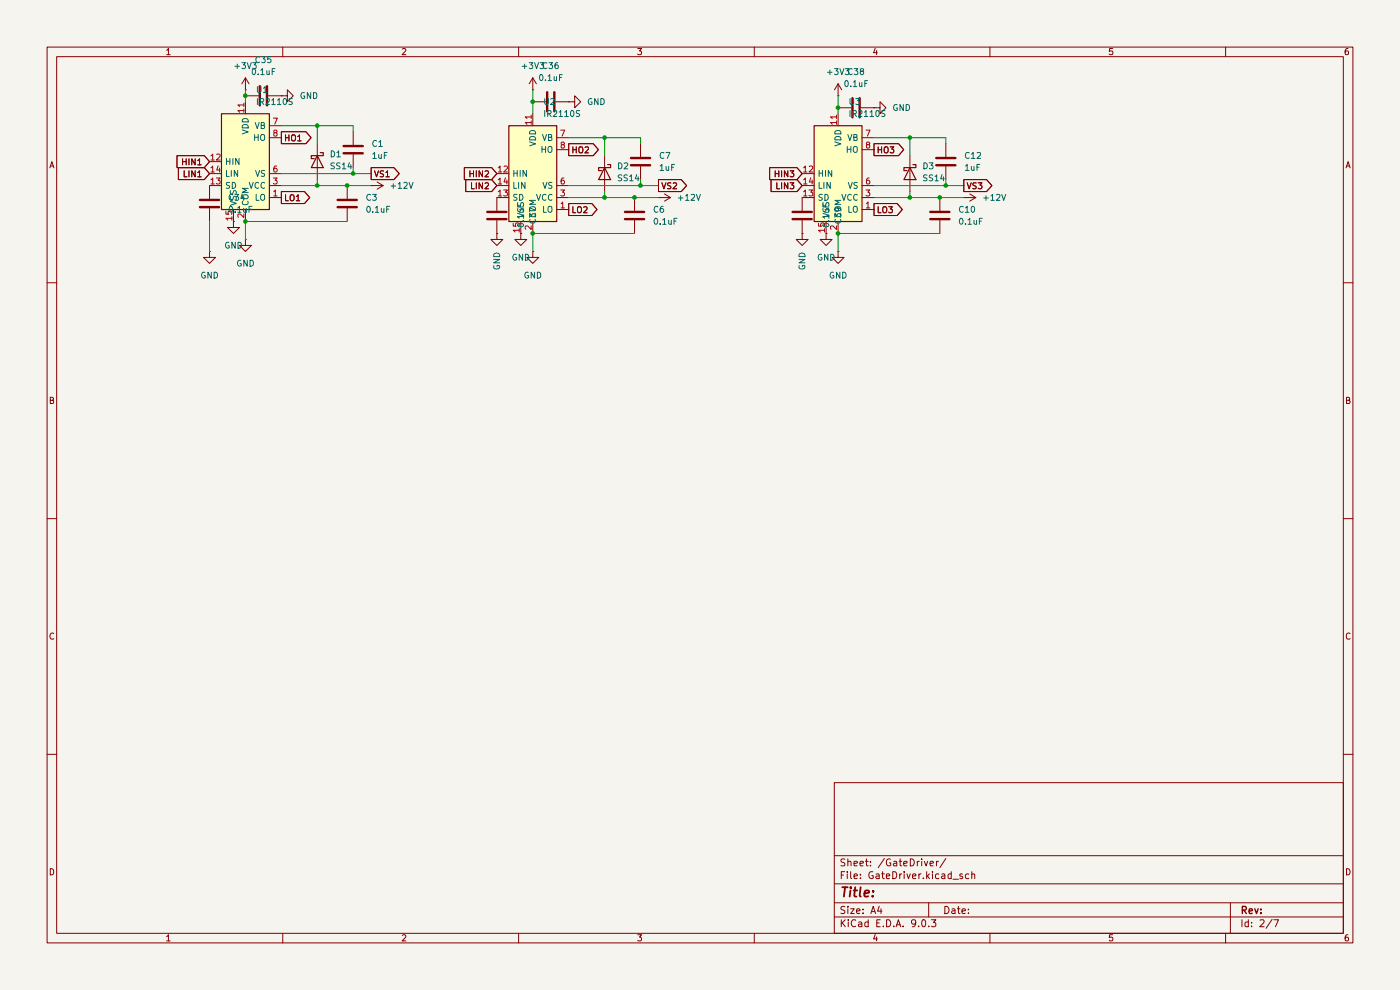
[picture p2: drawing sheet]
(kicad_sch
 (version 20250114)
 (generator "eeschema")
 (generator_version "9.0")
 (paper "A4")
 (lib_symbols
  (symbol "Device:C"
   (pin_numbers (hide yes))
   (pin_names
    (offset 0.254)) (exclude_from_sim no) (in_bom yes) (on_board yes)
   (property "Reference" "C" (at 0.635 2.54 0) (effects (font (size 1.27 1.27)) (justify left)))
   (property "Value" "C" (at 0.635 -2.54 0) (effects (font (size 1.27 1.27)) (justify left)))
   (property "Footprint" "" (at 0.9652 -3.81 0) (effects (font (size 1.27 1.27)) (hide yes)))
   (property "Datasheet" "~" (at 0 0 0) (effects (font (size 1.27 1.27)) (hide yes)))
   (property "Description" "Unpolarized capacitor" (at 0 0 0) (effects (font (size 1.27 1.27)) (hide yes)))
   (symbol "C_0_1"
    (polyline (pts (xy -2.032 0.762) (xy 2.032 0.762)) (stroke (width 0.508) (type default)) (fill (type none)))
    (polyline (pts (xy -2.032 -0.762) (xy 2.032 -0.762)) (stroke (width 0.508) (type default)) (fill (type none))))
   (symbol "C_1_1"
    (pin passive line (at 0 3.81 270) (length 2.794) (name "~" (effects (font (size 1.27 1.27)))) (number "1" (effects (font (size 1.27 1.27)))))
    (pin passive line (at 0 -3.81 90) (length 2.794) (name "~" (effects (font (size 1.27 1.27)))) (number "2" (effects (font (size 1.27 1.27))))))
   (embedded_fonts no))
  (symbol "Diode:SS14"
   (pin_numbers (hide yes))
   (pin_names
    (offset 1.016) (hide yes)) (exclude_from_sim no) (in_bom yes) (on_board yes)
   (property "Reference" "D" (at 0 2.54 0) (effects (font (size 1.27 1.27))))
   (property "Value" "SS14" (at 0 -2.54 0) (effects (font (size 1.27 1.27))))
   (property "Footprint" "Diode_SMD:D_SMA" (at 0 -4.445 0) (effects (font (size 1.27 1.27)) (hide yes)))
   (property "Datasheet" "https://www.vishay.com/docs/88746/ss12.pdf" (at 0 0 0) (effects (font (size 1.27 1.27)) (hide yes)))
   (property "Description" "40V 1A Schottky Diode, SMA" (at 0 0 0) (effects (font (size 1.27 1.27)) (hide yes)))
   (symbol "SS14_0_1"
    (polyline (pts (xy -1.905 0.635) (xy -1.905 1.27) (xy -1.27 1.27) (xy -1.27 -1.27) (xy -0.635 -1.27) (xy -0.635 -0.635)) (stroke (width 0.254) (type default)) (fill (type none)))
    (polyline (pts (xy 1.27 1.27) (xy 1.27 -1.27) (xy -1.27 0) (xy 1.27 1.27)) (stroke (width 0.254) (type default)) (fill (type none)))
    (polyline (pts (xy 1.27 0) (xy -1.27 0)) (stroke (width 0) (type default)) (fill (type none))))
   (symbol "SS14_1_1"
    (pin passive line (at -3.81 0 0) (length 2.54) (name "K" (effects (font (size 1.27 1.27)))) (number "1" (effects (font (size 1.27 1.27)))))
    (pin passive line (at 3.81 0 180) (length 2.54) (name "A" (effects (font (size 1.27 1.27)))) (number "2" (effects (font (size 1.27 1.27))))))
   (embedded_fonts no))
  (symbol "Driver_FET:IR2110S" (exclude_from_sim no) (in_bom yes) (on_board yes)
   (property "Reference" "U" (at 1.27 13.335 0) (effects (font (size 1.27 1.27)) (justify left)))
   (property "Value" "IR2110S" (at 1.27 11.43 0) (effects (font (size 1.27 1.27)) (justify left)))
   (property "Footprint" "Package_SO:SOIC-16W_7.5x10.3mm_P1.27mm" (at 0 0 0) (effects (font (size 1.27 1.27)
    (italic yes)) (hide yes)))
   (property "Datasheet" "https://www.infineon.com/dgdl/ir2110.pdf?fileId=5546d462533600a4015355c80333167e" (at 0 0 0) (effects (font (size 1.27 1.27)) (hide yes)))
   (property "Description" "High and Low Side Driver, 500V, 2.0/2.0A, SOIC-16W" (at 0 0 0) (effects (font (size 1.27 1.27)) (hide yes)))
   (symbol "IR2110S_0_1"
    (rectangle (start -5.08 -10.16) (end 5.08 10.16) (stroke (width 0.254) (type default)) (fill (type background))))
   (symbol "IR2110S_1_1"
    (pin input line (at -7.62 0 0) (length 2.54) (name "HIN" (effects (font (size 1.27 1.27)))) (number "12" (effects (font (size 1.27 1.27)))))
    (pin input line (at -7.62 -2.54 0) (length 2.54) (name "LIN" (effects (font (size 1.27 1.27)))) (number "14" (effects (font (size 1.27 1.27)))))
    (pin input line (at -7.62 -5.08 0) (length 2.54) (name "SD" (effects (font (size 1.27 1.27)))) (number "13" (effects (font (size 1.27 1.27)))))
    (pin no_connect line (at -5.08 7.62 0) (length 2.54) (hide yes) (name "NC" (effects (font (size 1.27 1.27)))) (number "4" (effects (font (size 1.27 1.27)))))
    (pin no_connect line (at -5.08 5.08 0) (length 2.54) (hide yes) (name "NC" (effects (font (size 1.27 1.27)))) (number "5" (effects (font (size 1.27 1.27)))))
    (pin no_connect line (at -5.08 2.54 0) (length 2.54) (hide yes) (name "NC" (effects (font (size 1.27 1.27)))) (number "9" (effects (font (size 1.27 1.27)))))
    (pin power_in line (at -2.54 -12.7 90) (length 2.54) (name "VSS" (effects (font (size 1.27 1.27)))) (number "15" (effects (font (size 1.27 1.27)))))
    (pin power_in line (at 0 12.7 270) (length 2.54) (name "VDD" (effects (font (size 1.27 1.27)))) (number "11" (effects (font (size 1.27 1.27)))))
    (pin power_in line (at 0 -12.7 90) (length 2.54) (name "COM" (effects (font (size 1.27 1.27)))) (number "2" (effects (font (size 1.27 1.27)))))
    (pin no_connect line (at 5.08 2.54 180) (length 2.54) (hide yes) (name "NC" (effects (font (size 1.27 1.27)))) (number "10" (effects (font (size 1.27 1.27)))))
    (pin no_connect line (at 5.08 0 180) (length 2.54) (hide yes) (name "NC" (effects (font (size 1.27 1.27)))) (number "16" (effects (font (size 1.27 1.27)))))
    (pin passive line (at 7.62 7.62 180) (length 2.54) (name "VB" (effects (font (size 1.27 1.27)))) (number "7" (effects (font (size 1.27 1.27)))))
    (pin output line (at 7.62 5.08 180) (length 2.54) (name "HO" (effects (font (size 1.27 1.27)))) (number "8" (effects (font (size 1.27 1.27)))))
    (pin passive line (at 7.62 -2.54 180) (length 2.54) (name "VS" (effects (font (size 1.27 1.27)))) (number "6" (effects (font (size 1.27 1.27)))))
    (pin power_in line (at 7.62 -5.08 180) (length 2.54) (name "VCC" (effects (font (size 1.27 1.27)))) (number "3" (effects (font (size 1.27 1.27)))))
    (pin output line (at 7.62 -7.62 180) (length 2.54) (name "LO" (effects (font (size 1.27 1.27)))) (number "1" (effects (font (size 1.27 1.27))))))
   (embedded_fonts no))
  (symbol "power:+12V"
   (power)
   (pin_numbers (hide yes))
   (pin_names
    (offset 0) (hide yes)) (exclude_from_sim no) (in_bom yes) (on_board yes)
   (property "Reference" "#PWR" (at 0 -3.81 0) (effects (font (size 1.27 1.27)) (hide yes)))
   (property "Value" "+12V" (at 0 3.556 0) (effects (font (size 1.27 1.27))))
   (property "Footprint" "" (at 0 0 0) (effects (font (size 1.27 1.27)) (hide yes)))
   (property "Datasheet" "" (at 0 0 0) (effects (font (size 1.27 1.27)) (hide yes)))
   (property "Description" "Power symbol creates a global label with name \"+12V\"" (at 0 0 0) (effects (font (size 1.27 1.27)) (hide yes)))
   (symbol "+12V_0_1"
    (polyline (pts (xy -0.762 1.27) (xy 0 2.54)) (stroke (width 0) (type default)) (fill (type none)))
    (polyline (pts (xy 0 2.54) (xy 0.762 1.27)) (stroke (width 0) (type default)) (fill (type none)))
    (polyline (pts (xy 0 0) (xy 0 2.54)) (stroke (width 0) (type default)) (fill (type none))))
   (symbol "+12V_1_1"
    (pin power_in line (at 0 0 90) (length 0) (name "~" (effects (font (size 1.27 1.27)))) (number "1" (effects (font (size 1.27 1.27))))))
   (embedded_fonts no))
  (symbol "power:+3V3"
   (power)
   (pin_numbers (hide yes))
   (pin_names
    (offset 0) (hide yes)) (exclude_from_sim no) (in_bom yes) (on_board yes)
   (property "Reference" "#PWR" (at 0 -3.81 0) (effects (font (size 1.27 1.27)) (hide yes)))
   (property "Value" "+3V3" (at 0 3.556 0) (effects (font (size 1.27 1.27))))
   (property "Footprint" "" (at 0 0 0) (effects (font (size 1.27 1.27)) (hide yes)))
   (property "Datasheet" "" (at 0 0 0) (effects (font (size 1.27 1.27)) (hide yes)))
   (property "Description" "Power symbol creates a global label with name \"+3V3\"" (at 0 0 0) (effects (font (size 1.27 1.27)) (hide yes)))
   (symbol "+3V3_0_1"
    (polyline (pts (xy -0.762 1.27) (xy 0 2.54)) (stroke (width 0) (type default)) (fill (type none)))
    (polyline (pts (xy 0 2.54) (xy 0.762 1.27)) (stroke (width 0) (type default)) (fill (type none)))
    (polyline (pts (xy 0 0) (xy 0 2.54)) (stroke (width 0) (type default)) (fill (type none))))
   (symbol "+3V3_1_1"
    (pin power_in line (at 0 0 90) (length 0) (name "~" (effects (font (size 1.27 1.27)))) (number "1" (effects (font (size 1.27 1.27))))))
   (embedded_fonts no))
  (symbol "power:GND"
   (power)
   (pin_numbers (hide yes))
   (pin_names
    (offset 0) (hide yes)) (exclude_from_sim no) (in_bom yes) (on_board yes)
   (property "Reference" "#PWR" (at 0 -6.35 0) (effects (font (size 1.27 1.27)) (hide yes)))
   (property "Value" "GND" (at 0 -3.81 0) (effects (font (size 1.27 1.27))))
   (property "Footprint" "" (at 0 0 0) (effects (font (size 1.27 1.27)) (hide yes)))
   (property "Datasheet" "" (at 0 0 0) (effects (font (size 1.27 1.27)) (hide yes)))
   (property "Description" "Power symbol creates a global label with name \"GND\" , ground" (at 0 0 0) (effects (font (size 1.27 1.27)) (hide yes)))
   (symbol "GND_0_1"
    (polyline (pts (xy 0 0) (xy 0 -1.27) (xy 1.27 -1.27) (xy 0 -2.54) (xy -1.27 -1.27) (xy 0 -1.27)) (stroke (width 0) (type default)) (fill (type none))))
   (symbol "GND_1_1"
    (pin power_in line (at 0 0 270) (length 0) (name "~" (effects (font (size 1.27 1.27)))) (number "1" (effects (font (size 1.27 1.27))))))
   (embedded_fonts no)))
 (junction
  (at 134.62 41.91)
  (diameter 0)
  (color 0 0 0 0))
 (junction
  (at 74.93 36.83)
  (diameter 0)
  (color 0 0 0 0))
 (junction
  (at 200.66 39.37)
  (diameter 0)
  (color 0 0 0 0))
 (junction
  (at 199.39 41.91)
  (diameter 0)
  (color 0 0 0 0))
 (junction
  (at 177.8 22.86)
  (diameter 0)
  (color 0 0 0 0))
 (junction
  (at 67.31 26.67)
  (diameter 0)
  (color 0 0 0 0))
 (junction
  (at 67.31 39.37)
  (diameter 0)
  (color 0 0 0 0))
 (junction
  (at 128.27 29.21)
  (diameter 0)
  (color 0 0 0 0))
 (junction
  (at 135.89 39.37)
  (diameter 0)
  (color 0 0 0 0))
 (junction
  (at 128.27 41.91)
  (diameter 0)
  (color 0 0 0 0))
 (junction
  (at 177.8 49.53)
  (diameter 0)
  (color 0 0 0 0))
 (junction
  (at 113.03 49.53)
  (diameter 0)
  (color 0 0 0 0))
 (junction
  (at 52.07 20.32)
  (diameter 0)
  (color 0 0 0 0))
 (junction
  (at 52.07 46.99)
  (diameter 0)
  (color 0 0 0 0))
 (junction
  (at 113.03 21.59)
  (diameter 0)
  (color 0 0 0 0))
 (junction
  (at 193.04 29.21)
  (diameter 0)
  (color 0 0 0 0))
 (junction
  (at 193.04 41.91)
  (diameter 0)
  (color 0 0 0 0))
 (junction
  (at 73.66 39.37)
  (diameter 0)
  (color 0 0 0 0))
 (wire
  (pts (xy 120.65 41.91) (xy 128.27 41.91))
  (stroke (width 0) (type default)))
 (wire
  (pts (xy 74.93 36.83) (xy 74.93 35.56))
  (stroke (width 0) (type default)))
 (wire
  (pts (xy 128.27 29.21) (xy 135.89 29.21))
  (stroke (width 0) (type default)))
 (wire
  (pts (xy 128.27 40.64) (xy 128.27 41.91))
  (stroke (width 0) (type default)))
 (wire
  (pts (xy 67.31 26.67) (xy 74.93 26.67))
  (stroke (width 0) (type default)))
 (wire
  (pts (xy 67.31 38.1) (xy 67.31 39.37))
  (stroke (width 0) (type default)))
 (wire
  (pts (xy 193.04 29.21) (xy 193.04 33.02))
  (stroke (width 0) (type default)))
 (wire
  (pts (xy 113.03 49.53) (xy 134.62 49.53))
  (stroke (width 0) (type default)))
 (wire
  (pts (xy 67.31 26.67) (xy 67.31 30.48))
  (stroke (width 0) (type default)))
 (wire
  (pts (xy 135.89 29.21) (xy 135.89 30.48))
  (stroke (width 0) (type default)))
 (wire
  (pts (xy 177.8 20.32) (xy 177.8 22.86))
  (stroke (width 0) (type default)))
 (wire
  (pts (xy 52.07 46.99) (xy 52.07 50.8))
  (stroke (width 0) (type default)))
 (wire
  (pts (xy 120.65 39.37) (xy 135.89 39.37))
  (stroke (width 0) (type default)))
 (wire
  (pts (xy 193.04 40.64) (xy 193.04 41.91))
  (stroke (width 0) (type default)))
 (wire
  (pts (xy 193.04 29.21) (xy 200.66 29.21))
  (stroke (width 0) (type default)))
 (wire
  (pts (xy 113.03 49.53) (xy 113.03 53.34))
  (stroke (width 0) (type default)))
 (wire
  (pts (xy 67.31 39.37) (xy 73.66 39.37))
  (stroke (width 0) (type default)))
 (wire
  (pts (xy 128.27 41.91) (xy 134.62 41.91))
  (stroke (width 0) (type default)))
 (wire
  (pts (xy 74.93 26.67) (xy 74.93 27.94))
  (stroke (width 0) (type default)))
 (wire
  (pts (xy 113.03 19.05) (xy 113.03 21.59))
  (stroke (width 0) (type default)))
 (wire
  (pts (xy 52.07 19.05) (xy 52.07 20.32))
  (stroke (width 0) (type default)))
 (wire
  (pts (xy 185.42 39.37) (xy 200.66 39.37))
  (stroke (width 0) (type default)))
 (wire
  (pts (xy 135.89 39.37) (xy 135.89 38.1))
  (stroke (width 0) (type default)))
 (wire
  (pts (xy 200.66 29.21) (xy 200.66 30.48))
  (stroke (width 0) (type default)))
 (wire
  (pts (xy 52.07 46.99) (xy 73.66 46.99))
  (stroke (width 0) (type default)))
 (wire
  (pts (xy 73.66 39.37) (xy 78.74 39.37))
  (stroke (width 0) (type default)))
 (wire
  (pts (xy 177.8 49.53) (xy 199.39 49.53))
  (stroke (width 0) (type default)))
 (wire
  (pts (xy 120.65 29.21) (xy 128.27 29.21))
  (stroke (width 0) (type default)))
 (wire
  (pts (xy 128.27 29.21) (xy 128.27 33.02))
  (stroke (width 0) (type default)))
 (wire
  (pts (xy 193.04 41.91) (xy 199.39 41.91))
  (stroke (width 0) (type default)))
 (wire
  (pts (xy 134.62 41.91) (xy 139.7 41.91))
  (stroke (width 0) (type default)))
 (wire
  (pts (xy 177.8 49.53) (xy 177.8 53.34))
  (stroke (width 0) (type default)))
 (wire
  (pts (xy 113.03 21.59) (xy 113.03 24.13))
  (stroke (width 0) (type default)))
 (wire
  (pts (xy 74.93 36.83) (xy 78.74 36.83))
  (stroke (width 0) (type default)))
 (wire
  (pts (xy 52.07 20.32) (xy 52.07 21.59))
  (stroke (width 0) (type default)))
 (wire
  (pts (xy 59.69 36.83) (xy 74.93 36.83))
  (stroke (width 0) (type default)))
 (wire
  (pts (xy 200.66 39.37) (xy 200.66 38.1))
  (stroke (width 0) (type default)))
 (wire
  (pts (xy 59.69 39.37) (xy 67.31 39.37))
  (stroke (width 0) (type default)))
 (wire
  (pts (xy 44.45 53.34) (xy 44.45 46.99))
  (stroke (width 0) (type default)))
 (wire
  (pts (xy 59.69 26.67) (xy 67.31 26.67))
  (stroke (width 0) (type default)))
 (wire
  (pts (xy 185.42 41.91) (xy 193.04 41.91))
  (stroke (width 0) (type default)))
 (wire
  (pts (xy 177.8 22.86) (xy 177.8 24.13))
  (stroke (width 0) (type default)))
 (wire
  (pts (xy 135.89 39.37) (xy 139.7 39.37))
  (stroke (width 0) (type default)))
 (wire
  (pts (xy 199.39 41.91) (xy 204.47 41.91))
  (stroke (width 0) (type default)))
 (wire
  (pts (xy 185.42 29.21) (xy 193.04 29.21))
  (stroke (width 0) (type default)))
 (wire
  (pts (xy 200.66 39.37) (xy 204.47 39.37))
  (stroke (width 0) (type default)))
 (global_label "LO1"
  (shape output)
  (at 59.69 41.91 0)
  (fields_autoplaced yes)
  (effects (font (size 1.27 1.27)) (justify left))
  (property "Intersheetrefs" "${INTERSHEET_REFS}" (at 66.2433 41.91 0) (effects (font (size 1.27 1.27)) (justify left) (hide yes))))
 (global_label "VS1"
  (shape output)
  (at 78.74 36.83 0)
  (fields_autoplaced yes)
  (effects (font (size 1.27 1.27)) (justify left))
  (property "Intersheetrefs" "${INTERSHEET_REFS}" (at 85.2328 36.83 0) (effects (font (size 1.27 1.27)) (justify left) (hide yes))))
 (global_label "HIN3"
  (shape input)
  (at 170.18 36.83 180)
  (fields_autoplaced yes)
  (effects (font (size 1.27 1.27)) (justify right))
  (property "Intersheetrefs" "${INTERSHEET_REFS}" (at 162.7195 36.83 0) (effects (font (size 1.27 1.27)) (justify right) (hide yes))))
 (global_label "HO3"
  (shape output)
  (at 185.42 31.75 0)
  (fields_autoplaced yes)
  (effects (font (size 1.27 1.27)) (justify left))
  (property "Intersheetrefs" "${INTERSHEET_REFS}" (at 192.2757 31.75 0) (effects (font (size 1.27 1.27)) (justify left) (hide yes))))
 (global_label "HIN1"
  (shape input)
  (at 44.45 34.29 180)
  (fields_autoplaced yes)
  (effects (font (size 1.27 1.27)) (justify right))
  (property "Intersheetrefs" "${INTERSHEET_REFS}" (at 36.9895 34.29 0) (effects (font (size 1.27 1.27)) (justify right) (hide yes))))
 (global_label "VS3"
  (shape output)
  (at 204.47 39.37 0)
  (fields_autoplaced yes)
  (effects (font (size 1.27 1.27)) (justify left))
  (property "Intersheetrefs" "${INTERSHEET_REFS}" (at 210.9628 39.37 0) (effects (font (size 1.27 1.27)) (justify left) (hide yes))))
 (global_label "HO2"
  (shape output)
  (at 120.65 31.75 0)
  (fields_autoplaced yes)
  (effects (font (size 1.27 1.27)) (justify left))
  (property "Intersheetrefs" "${INTERSHEET_REFS}" (at 127.5057 31.75 0) (effects (font (size 1.27 1.27)) (justify left) (hide yes))))
 (global_label "LIN2"
  (shape input)
  (at 105.41 39.37 180)
  (fields_autoplaced yes)
  (effects (font (size 1.27 1.27)) (justify right))
  (property "Intersheetrefs" "${INTERSHEET_REFS}" (at 98.2519 39.37 0) (effects (font (size 1.27 1.27)) (justify right) (hide yes))))
 (global_label "HO1"
  (shape output)
  (at 59.69 29.21 0)
  (fields_autoplaced yes)
  (effects (font (size 1.27 1.27)) (justify left))
  (property "Intersheetrefs" "${INTERSHEET_REFS}" (at 66.5457 29.21 0) (effects (font (size 1.27 1.27)) (justify left) (hide yes))))
 (global_label "VS2"
  (shape output)
  (at 139.7 39.37 0)
  (fields_autoplaced yes)
  (effects (font (size 1.27 1.27)) (justify left))
  (property "Intersheetrefs" "${INTERSHEET_REFS}" (at 146.1928 39.37 0) (effects (font (size 1.27 1.27)) (justify left) (hide yes))))
 (global_label "LIN1"
  (shape input)
  (at 44.45 36.83 180)
  (fields_autoplaced yes)
  (effects (font (size 1.27 1.27)) (justify right))
  (property "Intersheetrefs" "${INTERSHEET_REFS}" (at 37.2919 36.83 0) (effects (font (size 1.27 1.27)) (justify right) (hide yes))))
 (global_label "LO2"
  (shape output)
  (at 120.65 44.45 0)
  (fields_autoplaced yes)
  (effects (font (size 1.27 1.27)) (justify left))
  (property "Intersheetrefs" "${INTERSHEET_REFS}" (at 127.2033 44.45 0) (effects (font (size 1.27 1.27)) (justify left) (hide yes))))
 (global_label "LIN3"
  (shape input)
  (at 170.18 39.37 180)
  (fields_autoplaced yes)
  (effects (font (size 1.27 1.27)) (justify right))
  (property "Intersheetrefs" "${INTERSHEET_REFS}" (at 163.0219 39.37 0) (effects (font (size 1.27 1.27)) (justify right) (hide yes))))
 (global_label "LO3"
  (shape output)
  (at 185.42 44.45 0)
  (fields_autoplaced yes)
  (effects (font (size 1.27 1.27)) (justify left))
  (property "Intersheetrefs" "${INTERSHEET_REFS}" (at 191.9733 44.45 0) (effects (font (size 1.27 1.27)) (justify left) (hide yes))))
 (global_label "HIN2"
  (shape input)
  (at 105.41 36.83 180)
  (fields_autoplaced yes)
  (effects (font (size 1.27 1.27)) (justify right))
  (property "Intersheetrefs" "${INTERSHEET_REFS}" (at 97.9495 36.83 0) (effects (font (size 1.27 1.27)) (justify right) (hide yes))))
 (symbol
  (lib_id "Diode:SS14")
  (at 67.31 34.29 270)
  (unit 1)
  (exclude_from_sim no)
  (in_bom yes)
  (on_board yes)
  (dnp no)
  (fields_autoplaced yes)
  (property "Reference" "D1" (at 69.85 32.7024 90) (effects (font (size 1.27 1.27)) (justify left)))
  (property "Value" "SS14" (at 69.85 35.2424 90) (effects (font (size 1.27 1.27)) (justify left)))
  (property "Footprint" "Diode_SMD:D_SMA" (at 62.865 34.29 0) (effects (font (size 1.27 1.27)) (hide yes)))
  (property "Datasheet" "https://www.vishay.com/docs/88746/ss12.pdf" (at 67.31 34.29 0) (effects (font (size 1.27 1.27)) (hide yes)))
  (property "Description" "40V 1A Schottky Diode, SMA" (at 67.31 34.29 0) (effects (font (size 1.27 1.27)) (hide yes)))
  (pin "2")
  (pin "1"))
 (symbol
  (lib_id "Device:C")
  (at 134.62 45.72 0)
  (unit 1)
  (exclude_from_sim no)
  (in_bom yes)
  (on_board yes)
  (dnp no)
  (fields_autoplaced yes)
  (property "Reference" "C6" (at 138.43 44.4499 0) (effects (font (size 1.27 1.27)) (justify left)))
  (property "Value" "0.1uF" (at 138.43 46.9899 0) (effects (font (size 1.27 1.27)) (justify left)))
  (property "Footprint" "Capacitor_SMD:C_0805_2012Metric" (at 135.5852 49.53 0) (effects (font (size 1.27 1.27)) (hide yes)))
  (property "Datasheet" "~" (at 134.62 45.72 0) (effects (font (size 1.27 1.27)) (hide yes)))
  (property "Description" "Unpolarized capacitor" (at 134.62 45.72 0) (effects (font (size 1.27 1.27)) (hide yes)))
  (pin "2")
  (pin "1"))
 (symbol
  (lib_id "Device:C")
  (at 181.61 22.86 90)
  (unit 1)
  (exclude_from_sim no)
  (in_bom yes)
  (on_board yes)
  (dnp no)
  (fields_autoplaced yes)
  (property "Reference" "C38" (at 181.61 15.24 90) (effects (font (size 1.27 1.27))))
  (property "Value" "0.1uF" (at 181.61 17.78 90) (effects (font (size 1.27 1.27))))
  (property "Footprint" "Capacitor_SMD:C_0805_2012Metric" (at 185.42 21.8948 0) (effects (font (size 1.27 1.27)) (hide yes)))
  (property "Datasheet" "~" (at 181.61 22.86 0) (effects (font (size 1.27 1.27)) (hide yes)))
  (property "Description" "Unpolarized capacitor" (at 181.61 22.86 0) (effects (font (size 1.27 1.27)) (hide yes)))
  (pin "2")
  (pin "1"))
 (symbol
  (lib_id "Device:C")
  (at 44.45 43.18 0)
  (unit 1)
  (exclude_from_sim no)
  (in_bom yes)
  (on_board yes)
  (dnp no)
  (fields_autoplaced yes)
  (property "Reference" "C34" (at 48.26 41.9099 0) (effects (font (size 1.27 1.27)) (justify left)))
  (property "Value" "0.1uF" (at 48.26 44.4499 0) (effects (font (size 1.27 1.27)) (justify left)))
  (property "Footprint" "Capacitor_SMD:C_0805_2012Metric" (at 45.4152 46.99 0) (effects (font (size 1.27 1.27)) (hide yes)))
  (property "Datasheet" "~" (at 44.45 43.18 0) (effects (font (size 1.27 1.27)) (hide yes)))
  (property "Description" "Unpolarized capacitor" (at 44.45 43.18 0) (effects (font (size 1.27 1.27)) (hide yes)))
  (pin "2")
  (pin "1"))
 (symbol
  (lib_id "Device:C")
  (at 55.88 20.32 90)
  (unit 1)
  (exclude_from_sim no)
  (in_bom yes)
  (on_board yes)
  (dnp no)
  (fields_autoplaced yes)
  (property "Reference" "C35" (at 55.88 12.7 90) (effects (font (size 1.27 1.27))))
  (property "Value" "0.1uF" (at 55.88 15.24 90) (effects (font (size 1.27 1.27))))
  (property "Footprint" "Capacitor_SMD:C_0805_2012Metric" (at 59.69 19.3548 0) (effects (font (size 1.27 1.27)) (hide yes)))
  (property "Datasheet" "~" (at 55.88 20.32 0) (effects (font (size 1.27 1.27)) (hide yes)))
  (property "Description" "Unpolarized capacitor" (at 55.88 20.32 0) (effects (font (size 1.27 1.27)) (hide yes)))
  (pin "2")
  (pin "1"))
 (symbol
  (lib_id "power:GND")
  (at 177.8 53.34 0)
  (unit 1)
  (exclude_from_sim no)
  (in_bom yes)
  (on_board yes)
  (dnp no)
  (fields_autoplaced yes)
  (property "Reference" "#PWR056" (at 177.8 59.69 0) (effects (font (size 1.27 1.27)) (hide yes)))
  (property "Value" "GND" (at 177.8 58.42 0) (effects (font (size 1.27 1.27))))
  (property "Footprint" "" (at 177.8 53.34 0) (effects (font (size 1.27 1.27)) (hide yes)))
  (property "Datasheet" "" (at 177.8 53.34 0) (effects (font (size 1.27 1.27)) (hide yes)))
  (property "Description" "Power symbol creates a global label with name \"GND\" , ground" (at 177.8 53.34 0) (effects (font (size 1.27 1.27)) (hide yes)))
  (pin "1"))
 (symbol
  (lib_id "power:+12V")
  (at 78.74 39.37 270)
  (unit 1)
  (exclude_from_sim no)
  (in_bom yes)
  (on_board yes)
  (dnp no)
  (fields_autoplaced yes)
  (property "Reference" "#PWR040" (at 74.93 39.37 0) (effects (font (size 1.27 1.27)) (hide yes)))
  (property "Value" "+12V" (at 82.55 39.3699 90) (effects (font (size 1.27 1.27)) (justify left)))
  (property "Footprint" "" (at 78.74 39.37 0) (effects (font (size 1.27 1.27)) (hide yes)))
  (property "Datasheet" "" (at 78.74 39.37 0) (effects (font (size 1.27 1.27)) (hide yes)))
  (property "Description" "Power symbol creates a global label with name \"+12V\"" (at 78.74 39.37 0) (effects (font (size 1.27 1.27)) (hide yes)))
  (pin "1"))
 (symbol
  (lib_id "Driver_FET:IR2110S")
  (at 177.8 36.83 0)
  (unit 1)
  (exclude_from_sim no)
  (in_bom yes)
  (on_board yes)
  (dnp no)
  (fields_autoplaced yes)
  (property "Reference" "U3" (at 179.9433 21.59 0) (effects (font (size 1.27 1.27)) (justify left)))
  (property "Value" "IR2110S" (at 179.9433 24.13 0) (effects (font (size 1.27 1.27)) (justify left)))
  (property "Footprint" "Package_SO:SOIC-16W_7.5x10.3mm_P1.27mm" (at 177.8 36.83 0) (effects (font (size 1.27 1.27)
    (italic yes)) (hide yes)))
  (property "Datasheet" "https://www.infineon.com/dgdl/ir2110.pdf?fileId=5546d462533600a4015355c80333167e" (at 177.8 36.83 0) (effects (font (size 1.27 1.27)) (hide yes)))
  (property "Description" "High and Low Side Driver, 500V, 2.0/2.0A, SOIC-16W" (at 177.8 36.83 0) (effects (font (size 1.27 1.27)) (hide yes)))
  (pin "4")
  (pin "9")
  (pin "15")
  (pin "8")
  (pin "10")
  (pin "14")
  (pin "7")
  (pin "12")
  (pin "3")
  (pin "13")
  (pin "5")
  (pin "11")
  (pin "16")
  (pin "6")
  (pin "2")
  (pin "1"))
 (symbol
  (lib_id "power:GND")
  (at 110.49 49.53 0)
  (unit 1)
  (exclude_from_sim no)
  (in_bom yes)
  (on_board yes)
  (dnp no)
  (fields_autoplaced yes)
  (property "Reference" "#PWR086" (at 110.49 55.88 0) (effects (font (size 1.27 1.27)) (hide yes)))
  (property "Value" "GND" (at 110.49 54.61 0) (effects (font (size 1.27 1.27))))
  (property "Footprint" "" (at 110.49 49.53 0) (effects (font (size 1.27 1.27)) (hide yes)))
  (property "Datasheet" "" (at 110.49 49.53 0) (effects (font (size 1.27 1.27)) (hide yes)))
  (property "Description" "Power symbol creates a global label with name \"GND\" , ground" (at 110.49 49.53 0) (effects (font (size 1.27 1.27)) (hide yes)))
  (pin "1"))
 (symbol
  (lib_id "Device:C")
  (at 135.89 34.29 0)
  (unit 1)
  (exclude_from_sim no)
  (in_bom yes)
  (on_board yes)
  (dnp no)
  (fields_autoplaced yes)
  (property "Reference" "C7" (at 139.7 33.0199 0) (effects (font (size 1.27 1.27)) (justify left)))
  (property "Value" "1uF" (at 139.7 35.5599 0) (effects (font (size 1.27 1.27)) (justify left)))
  (property "Footprint" "Capacitor_SMD:C_0805_2012Metric" (at 136.8552 38.1 0) (effects (font (size 1.27 1.27)) (hide yes)))
  (property "Datasheet" "~" (at 135.89 34.29 0) (effects (font (size 1.27 1.27)) (hide yes)))
  (property "Description" "Unpolarized capacitor" (at 135.89 34.29 0) (effects (font (size 1.27 1.27)) (hide yes)))
  (pin "2")
  (pin "1"))
 (symbol
  (lib_id "Diode:SS14")
  (at 193.04 36.83 270)
  (unit 1)
  (exclude_from_sim no)
  (in_bom yes)
  (on_board yes)
  (dnp no)
  (fields_autoplaced yes)
  (property "Reference" "D3" (at 195.58 35.2424 90) (effects (font (size 1.27 1.27)) (justify left)))
  (property "Value" "SS14" (at 195.58 37.7824 90) (effects (font (size 1.27 1.27)) (justify left)))
  (property "Footprint" "Diode_SMD:D_SMA" (at 188.595 36.83 0) (effects (font (size 1.27 1.27)) (hide yes)))
  (property "Datasheet" "https://www.vishay.com/docs/88746/ss12.pdf" (at 193.04 36.83 0) (effects (font (size 1.27 1.27)) (hide yes)))
  (property "Description" "40V 1A Schottky Diode, SMA" (at 193.04 36.83 0) (effects (font (size 1.27 1.27)) (hide yes)))
  (pin "2")
  (pin "1"))
 (symbol
  (lib_id "Device:C")
  (at 200.66 34.29 0)
  (unit 1)
  (exclude_from_sim no)
  (in_bom yes)
  (on_board yes)
  (dnp no)
  (fields_autoplaced yes)
  (property "Reference" "C12" (at 204.47 33.0199 0) (effects (font (size 1.27 1.27)) (justify left)))
  (property "Value" "1uF" (at 204.47 35.5599 0) (effects (font (size 1.27 1.27)) (justify left)))
  (property "Footprint" "Capacitor_SMD:C_0805_2012Metric" (at 201.6252 38.1 0) (effects (font (size 1.27 1.27)) (hide yes)))
  (property "Datasheet" "~" (at 200.66 34.29 0) (effects (font (size 1.27 1.27)) (hide yes)))
  (property "Description" "Unpolarized capacitor" (at 200.66 34.29 0) (effects (font (size 1.27 1.27)) (hide yes)))
  (pin "2")
  (pin "1"))
 (symbol
  (lib_id "power:+3V3")
  (at 113.03 19.05 0)
  (unit 1)
  (exclude_from_sim no)
  (in_bom yes)
  (on_board yes)
  (dnp no)
  (fields_autoplaced yes)
  (property "Reference" "#PWR059" (at 113.03 22.86 0) (effects (font (size 1.27 1.27)) (hide yes)))
  (property "Value" "+3V3" (at 113.03 13.97 0) (effects (font (size 1.27 1.27))))
  (property "Footprint" "" (at 113.03 19.05 0) (effects (font (size 1.27 1.27)) (hide yes)))
  (property "Datasheet" "" (at 113.03 19.05 0) (effects (font (size 1.27 1.27)) (hide yes)))
  (property "Description" "Power symbol creates a global label with name \"+3V3\"" (at 113.03 19.05 0) (effects (font (size 1.27 1.27)) (hide yes)))
  (pin "1"))
 (symbol
  (lib_id "power:+3V3")
  (at 52.07 19.05 0)
  (unit 1)
  (exclude_from_sim no)
  (in_bom yes)
  (on_board yes)
  (dnp no)
  (fields_autoplaced yes)
  (property "Reference" "#PWR044" (at 52.07 22.86 0) (effects (font (size 1.27 1.27)) (hide yes)))
  (property "Value" "+3V3" (at 52.07 13.97 0) (effects (font (size 1.27 1.27))))
  (property "Footprint" "" (at 52.07 19.05 0) (effects (font (size 1.27 1.27)) (hide yes)))
  (property "Datasheet" "" (at 52.07 19.05 0) (effects (font (size 1.27 1.27)) (hide yes)))
  (property "Description" "Power symbol creates a global label with name \"+3V3\"" (at 52.07 19.05 0) (effects (font (size 1.27 1.27)) (hide yes)))
  (pin "1"))
 (symbol
  (lib_id "Driver_FET:IR2110S")
  (at 113.03 36.83 0)
  (unit 1)
  (exclude_from_sim no)
  (in_bom yes)
  (on_board yes)
  (dnp no)
  (fields_autoplaced yes)
  (property "Reference" "U2" (at 115.1733 21.59 0) (effects (font (size 1.27 1.27)) (justify left)))
  (property "Value" "IR2110S" (at 115.1733 24.13 0) (effects (font (size 1.27 1.27)) (justify left)))
  (property "Footprint" "Package_SO:SOIC-16W_7.5x10.3mm_P1.27mm" (at 113.03 36.83 0) (effects (font (size 1.27 1.27)
    (italic yes)) (hide yes)))
  (property "Datasheet" "https://www.infineon.com/dgdl/ir2110.pdf?fileId=5546d462533600a4015355c80333167e" (at 113.03 36.83 0) (effects (font (size 1.27 1.27)) (hide yes)))
  (property "Description" "High and Low Side Driver, 500V, 2.0/2.0A, SOIC-16W" (at 113.03 36.83 0) (effects (font (size 1.27 1.27)) (hide yes)))
  (pin "9")
  (pin "11")
  (pin "14")
  (pin "6")
  (pin "4")
  (pin "3")
  (pin "2")
  (pin "5")
  (pin "15")
  (pin "16")
  (pin "1")
  (pin "10")
  (pin "8")
  (pin "12")
  (pin "13")
  (pin "7"))
 (symbol
  (lib_id "power:GND")
  (at 49.53 46.99 0)
  (unit 1)
  (exclude_from_sim no)
  (in_bom yes)
  (on_board yes)
  (dnp no)
  (fields_autoplaced yes)
  (property "Reference" "#PWR085" (at 49.53 53.34 0) (effects (font (size 1.27 1.27)) (hide yes)))
  (property "Value" "GND" (at 49.53 52.07 0) (effects (font (size 1.27 1.27))))
  (property "Footprint" "" (at 49.53 46.99 0) (effects (font (size 1.27 1.27)) (hide yes)))
  (property "Datasheet" "" (at 49.53 46.99 0) (effects (font (size 1.27 1.27)) (hide yes)))
  (property "Description" "Power symbol creates a global label with name \"GND\" , ground" (at 49.53 46.99 0) (effects (font (size 1.27 1.27)) (hide yes)))
  (pin "1"))
 (symbol
  (lib_id "power:GND")
  (at 44.45 53.34 0)
  (unit 1)
  (exclude_from_sim no)
  (in_bom yes)
  (on_board yes)
  (dnp no)
  (fields_autoplaced yes)
  (property "Reference" "#PWR037" (at 44.45 59.69 0) (effects (font (size 1.27 1.27)) (hide yes)))
  (property "Value" "GND" (at 44.45 58.42 0) (effects (font (size 1.27 1.27))))
  (property "Footprint" "" (at 44.45 53.34 0) (effects (font (size 1.27 1.27)) (hide yes)))
  (property "Datasheet" "" (at 44.45 53.34 0) (effects (font (size 1.27 1.27)) (hide yes)))
  (property "Description" "Power symbol creates a global label with name \"GND\" , ground" (at 44.45 53.34 0) (effects (font (size 1.27 1.27)) (hide yes)))
  (pin "1"))
 (symbol
  (lib_id "Device:C")
  (at 105.41 45.72 0)
  (unit 1)
  (exclude_from_sim no)
  (in_bom yes)
  (on_board yes)
  (dnp no)
  (fields_autoplaced yes)
  (property "Reference" "C37" (at 113.03 45.72 90) (effects (font (size 1.27 1.27))))
  (property "Value" "0.1uF" (at 110.49 45.72 90) (effects (font (size 1.27 1.27))))
  (property "Footprint" "Capacitor_SMD:C_0805_2012Metric" (at 106.3752 49.53 0) (effects (font (size 1.27 1.27)) (hide yes)))
  (property "Datasheet" "~" (at 105.41 45.72 0) (effects (font (size 1.27 1.27)) (hide yes)))
  (property "Description" "Unpolarized capacitor" (at 105.41 45.72 0) (effects (font (size 1.27 1.27)) (hide yes)))
  (pin "2")
  (pin "1"))
 (symbol
  (lib_id "power:GND")
  (at 120.65 21.59 90)
  (unit 1)
  (exclude_from_sim no)
  (in_bom yes)
  (on_board yes)
  (dnp no)
  (fields_autoplaced yes)
  (property "Reference" "#PWR071" (at 127 21.59 0) (effects (font (size 1.27 1.27)) (hide yes)))
  (property "Value" "GND" (at 124.46 21.5899 90) (effects (font (size 1.27 1.27)) (justify right)))
  (property "Footprint" "" (at 120.65 21.59 0) (effects (font (size 1.27 1.27)) (hide yes)))
  (property "Datasheet" "" (at 120.65 21.59 0) (effects (font (size 1.27 1.27)) (hide yes)))
  (property "Description" "Power symbol creates a global label with name \"GND\" , ground" (at 120.65 21.59 0) (effects (font (size 1.27 1.27)) (hide yes)))
  (pin "1"))
 (symbol
  (lib_id "power:GND")
  (at 105.41 49.53 0)
  (unit 1)
  (exclude_from_sim no)
  (in_bom yes)
  (on_board yes)
  (dnp no)
  (fields_autoplaced yes)
  (property "Reference" "#PWR038" (at 105.41 55.88 0) (effects (font (size 1.27 1.27)) (hide yes)))
  (property "Value" "GND" (at 105.4101 53.34 90) (effects (font (size 1.27 1.27)) (justify right)))
  (property "Footprint" "" (at 105.41 49.53 0) (effects (font (size 1.27 1.27)) (hide yes)))
  (property "Datasheet" "" (at 105.41 49.53 0) (effects (font (size 1.27 1.27)) (hide yes)))
  (property "Description" "Power symbol creates a global label with name \"GND\" , ground" (at 105.41 49.53 0) (effects (font (size 1.27 1.27)) (hide yes)))
  (pin "1"))
 (symbol
  (lib_id "Diode:SS14")
  (at 128.27 36.83 270)
  (unit 1)
  (exclude_from_sim no)
  (in_bom yes)
  (on_board yes)
  (dnp no)
  (fields_autoplaced yes)
  (property "Reference" "D2" (at 130.81 35.2424 90) (effects (font (size 1.27 1.27)) (justify left)))
  (property "Value" "SS14" (at 130.81 37.7824 90) (effects (font (size 1.27 1.27)) (justify left)))
  (property "Footprint" "Diode_SMD:D_SMA" (at 123.825 36.83 0) (effects (font (size 1.27 1.27)) (hide yes)))
  (property "Datasheet" "https://www.vishay.com/docs/88746/ss12.pdf" (at 128.27 36.83 0) (effects (font (size 1.27 1.27)) (hide yes)))
  (property "Description" "40V 1A Schottky Diode, SMA" (at 128.27 36.83 0) (effects (font (size 1.27 1.27)) (hide yes)))
  (pin "2")
  (pin "1"))
 (symbol
  (lib_id "power:+3V3")
  (at 177.8 20.32 0)
  (unit 1)
  (exclude_from_sim no)
  (in_bom yes)
  (on_board yes)
  (dnp no)
  (fields_autoplaced yes)
  (property "Reference" "#PWR062" (at 177.8 24.13 0) (effects (font (size 1.27 1.27)) (hide yes)))
  (property "Value" "+3V3" (at 177.8 15.24 0) (effects (font (size 1.27 1.27))))
  (property "Footprint" "" (at 177.8 20.32 0) (effects (font (size 1.27 1.27)) (hide yes)))
  (property "Datasheet" "" (at 177.8 20.32 0) (effects (font (size 1.27 1.27)) (hide yes)))
  (property "Description" "Power symbol creates a global label with name \"+3V3\"" (at 177.8 20.32 0) (effects (font (size 1.27 1.27)) (hide yes)))
  (pin "1"))
 (symbol
  (lib_id "Device:C")
  (at 170.18 45.72 0)
  (unit 1)
  (exclude_from_sim no)
  (in_bom yes)
  (on_board yes)
  (dnp no)
  (fields_autoplaced yes)
  (property "Reference" "C39" (at 177.8 45.72 90) (effects (font (size 1.27 1.27))))
  (property "Value" "0.1uF" (at 175.26 45.72 90) (effects (font (size 1.27 1.27))))
  (property "Footprint" "Capacitor_SMD:C_0805_2012Metric" (at 171.1452 49.53 0) (effects (font (size 1.27 1.27)) (hide yes)))
  (property "Datasheet" "~" (at 170.18 45.72 0) (effects (font (size 1.27 1.27)) (hide yes)))
  (property "Description" "Unpolarized capacitor" (at 170.18 45.72 0) (effects (font (size 1.27 1.27)) (hide yes)))
  (pin "2")
  (pin "1"))
 (symbol
  (lib_id "power:GND")
  (at 59.69 20.32 90)
  (unit 1)
  (exclude_from_sim no)
  (in_bom yes)
  (on_board yes)
  (dnp no)
  (fields_autoplaced yes)
  (property "Reference" "#PWR070" (at 66.04 20.32 0) (effects (font (size 1.27 1.27)) (hide yes)))
  (property "Value" "GND" (at 63.5 20.3199 90) (effects (font (size 1.27 1.27)) (justify right)))
  (property "Footprint" "" (at 59.69 20.32 0) (effects (font (size 1.27 1.27)) (hide yes)))
  (property "Datasheet" "" (at 59.69 20.32 0) (effects (font (size 1.27 1.27)) (hide yes)))
  (property "Description" "Power symbol creates a global label with name \"GND\" , ground" (at 59.69 20.32 0) (effects (font (size 1.27 1.27)) (hide yes)))
  (pin "1"))
 (symbol
  (lib_id "Device:C")
  (at 73.66 43.18 0)
  (unit 1)
  (exclude_from_sim no)
  (in_bom yes)
  (on_board yes)
  (dnp no)
  (fields_autoplaced yes)
  (property "Reference" "C3" (at 77.47 41.9099 0) (effects (font (size 1.27 1.27)) (justify left)))
  (property "Value" "0.1uF" (at 77.47 44.4499 0) (effects (font (size 1.27 1.27)) (justify left)))
  (property "Footprint" "Capacitor_SMD:C_0805_2012Metric" (at 74.6252 46.99 0) (effects (font (size 1.27 1.27)) (hide yes)))
  (property "Datasheet" "~" (at 73.66 43.18 0) (effects (font (size 1.27 1.27)) (hide yes)))
  (property "Description" "Unpolarized capacitor" (at 73.66 43.18 0) (effects (font (size 1.27 1.27)) (hide yes)))
  (pin "2")
  (pin "1"))
 (symbol
  (lib_id "Device:C")
  (at 116.84 21.59 90)
  (unit 1)
  (exclude_from_sim no)
  (in_bom yes)
  (on_board yes)
  (dnp no)
  (fields_autoplaced yes)
  (property "Reference" "C36" (at 116.84 13.97 90) (effects (font (size 1.27 1.27))))
  (property "Value" "0.1uF" (at 116.84 16.51 90) (effects (font (size 1.27 1.27))))
  (property "Footprint" "Capacitor_SMD:C_0805_2012Metric" (at 120.65 20.6248 0) (effects (font (size 1.27 1.27)) (hide yes)))
  (property "Datasheet" "~" (at 116.84 21.59 0) (effects (font (size 1.27 1.27)) (hide yes)))
  (property "Description" "Unpolarized capacitor" (at 116.84 21.59 0) (effects (font (size 1.27 1.27)) (hide yes)))
  (pin "2")
  (pin "1"))
 (symbol
  (lib_id "power:GND")
  (at 52.07 50.8 0)
  (unit 1)
  (exclude_from_sim no)
  (in_bom yes)
  (on_board yes)
  (dnp no)
  (fields_autoplaced yes)
  (property "Reference" "#PWR01" (at 52.07 57.15 0) (effects (font (size 1.27 1.27)) (hide yes)))
  (property "Value" "GND" (at 52.07 55.88 0) (effects (font (size 1.27 1.27))))
  (property "Footprint" "" (at 52.07 50.8 0) (effects (font (size 1.27 1.27)) (hide yes)))
  (property "Datasheet" "" (at 52.07 50.8 0) (effects (font (size 1.27 1.27)) (hide yes)))
  (property "Description" "Power symbol creates a global label with name \"GND\" , ground" (at 52.07 50.8 0) (effects (font (size 1.27 1.27)) (hide yes)))
  (pin "1"))
 (symbol
  (lib_id "power:+12V")
  (at 139.7 41.91 270)
  (unit 1)
  (exclude_from_sim no)
  (in_bom yes)
  (on_board yes)
  (dnp no)
  (fields_autoplaced yes)
  (property "Reference" "#PWR041" (at 135.89 41.91 0) (effects (font (size 1.27 1.27)) (hide yes)))
  (property "Value" "+12V" (at 143.51 41.9099 90) (effects (font (size 1.27 1.27)) (justify left)))
  (property "Footprint" "" (at 139.7 41.91 0) (effects (font (size 1.27 1.27)) (hide yes)))
  (property "Datasheet" "" (at 139.7 41.91 0) (effects (font (size 1.27 1.27)) (hide yes)))
  (property "Description" "Power symbol creates a global label with name \"+12V\"" (at 139.7 41.91 0) (effects (font (size 1.27 1.27)) (hide yes)))
  (pin "1"))
 (symbol
  (lib_id "power:+12V")
  (at 204.47 41.91 270)
  (unit 1)
  (exclude_from_sim no)
  (in_bom yes)
  (on_board yes)
  (dnp no)
  (fields_autoplaced yes)
  (property "Reference" "#PWR042" (at 200.66 41.91 0) (effects (font (size 1.27 1.27)) (hide yes)))
  (property "Value" "+12V" (at 208.28 41.9099 90) (effects (font (size 1.27 1.27)) (justify left)))
  (property "Footprint" "" (at 204.47 41.91 0) (effects (font (size 1.27 1.27)) (hide yes)))
  (property "Datasheet" "" (at 204.47 41.91 0) (effects (font (size 1.27 1.27)) (hide yes)))
  (property "Description" "Power symbol creates a global label with name \"+12V\"" (at 204.47 41.91 0) (effects (font (size 1.27 1.27)) (hide yes)))
  (pin "1"))
 (symbol
  (lib_id "Device:C")
  (at 74.93 31.75 0)
  (unit 1)
  (exclude_from_sim no)
  (in_bom yes)
  (on_board yes)
  (dnp no)
  (fields_autoplaced yes)
  (property "Reference" "C1" (at 78.74 30.4799 0) (effects (font (size 1.27 1.27)) (justify left)))
  (property "Value" "1uF" (at 78.74 33.0199 0) (effects (font (size 1.27 1.27)) (justify left)))
  (property "Footprint" "Capacitor_SMD:C_0805_2012Metric" (at 75.8952 35.56 0) (effects (font (size 1.27 1.27)) (hide yes)))
  (property "Datasheet" "~" (at 74.93 31.75 0) (effects (font (size 1.27 1.27)) (hide yes)))
  (property "Description" "Unpolarized capacitor" (at 74.93 31.75 0) (effects (font (size 1.27 1.27)) (hide yes)))
  (pin "2")
  (pin "1"))
 (symbol
  (lib_id "power:GND")
  (at 185.42 22.86 90)
  (unit 1)
  (exclude_from_sim no)
  (in_bom yes)
  (on_board yes)
  (dnp no)
  (fields_autoplaced yes)
  (property "Reference" "#PWR072" (at 191.77 22.86 0) (effects (font (size 1.27 1.27)) (hide yes)))
  (property "Value" "GND" (at 189.23 22.8599 90) (effects (font (size 1.27 1.27)) (justify right)))
  (property "Footprint" "" (at 185.42 22.86 0) (effects (font (size 1.27 1.27)) (hide yes)))
  (property "Datasheet" "" (at 185.42 22.86 0) (effects (font (size 1.27 1.27)) (hide yes)))
  (property "Description" "Power symbol creates a global label with name \"GND\" , ground" (at 185.42 22.86 0) (effects (font (size 1.27 1.27)) (hide yes)))
  (pin "1"))
 (symbol
  (lib_id "power:GND")
  (at 170.18 49.53 0)
  (unit 1)
  (exclude_from_sim no)
  (in_bom yes)
  (on_board yes)
  (dnp no)
  (fields_autoplaced yes)
  (property "Reference" "#PWR039" (at 170.18 55.88 0) (effects (font (size 1.27 1.27)) (hide yes)))
  (property "Value" "GND" (at 170.1801 53.34 90) (effects (font (size 1.27 1.27)) (justify right)))
  (property "Footprint" "" (at 170.18 49.53 0) (effects (font (size 1.27 1.27)) (hide yes)))
  (property "Datasheet" "" (at 170.18 49.53 0) (effects (font (size 1.27 1.27)) (hide yes)))
  (property "Description" "Power symbol creates a global label with name \"GND\" , ground" (at 170.18 49.53 0) (effects (font (size 1.27 1.27)) (hide yes)))
  (pin "1"))
 (symbol
  (lib_id "Device:C")
  (at 199.39 45.72 0)
  (unit 1)
  (exclude_from_sim no)
  (in_bom yes)
  (on_board yes)
  (dnp no)
  (fields_autoplaced yes)
  (property "Reference" "C10" (at 203.2 44.4499 0) (effects (font (size 1.27 1.27)) (justify left)))
  (property "Value" "0.1uF" (at 203.2 46.9899 0) (effects (font (size 1.27 1.27)) (justify left)))
  (property "Footprint" "Capacitor_SMD:C_0805_2012Metric" (at 200.3552 49.53 0) (effects (font (size 1.27 1.27)) (hide yes)))
  (property "Datasheet" "~" (at 199.39 45.72 0) (effects (font (size 1.27 1.27)) (hide yes)))
  (property "Description" "Unpolarized capacitor" (at 199.39 45.72 0) (effects (font (size 1.27 1.27)) (hide yes)))
  (pin "2")
  (pin "1"))
 (symbol
  (lib_id "Driver_FET:IR2110S")
  (at 52.07 34.29 0)
  (unit 1)
  (exclude_from_sim no)
  (in_bom yes)
  (on_board yes)
  (dnp no)
  (fields_autoplaced yes)
  (property "Reference" "U1" (at 54.2133 19.05 0) (effects (font (size 1.27 1.27)) (justify left)))
  (property "Value" "IR2110S" (at 54.2133 21.59 0) (effects (font (size 1.27 1.27)) (justify left)))
  (property "Footprint" "Package_SO:SOIC-16W_7.5x10.3mm_P1.27mm" (at 52.07 34.29 0) (effects (font (size 1.27 1.27)
    (italic yes)) (hide yes)))
  (property "Datasheet" "https://www.infineon.com/dgdl/ir2110.pdf?fileId=5546d462533600a4015355c80333167e" (at 52.07 34.29 0) (effects (font (size 1.27 1.27)) (hide yes)))
  (property "Description" "High and Low Side Driver, 500V, 2.0/2.0A, SOIC-16W" (at 52.07 34.29 0) (effects (font (size 1.27 1.27)) (hide yes)))
  (pin "8")
  (pin "3")
  (pin "9")
  (pin "13")
  (pin "7")
  (pin "2")
  (pin "12")
  (pin "5")
  (pin "16")
  (pin "10")
  (pin "1")
  (pin "4")
  (pin "15")
  (pin "11")
  (pin "6")
  (pin "14"))
 (symbol
  (lib_id "power:GND")
  (at 113.03 53.34 0)
  (unit 1)
  (exclude_from_sim no)
  (in_bom yes)
  (on_board yes)
  (dnp no)
  (fields_autoplaced yes)
  (property "Reference" "#PWR02" (at 113.03 59.69 0) (effects (font (size 1.27 1.27)) (hide yes)))
  (property "Value" "GND" (at 113.03 58.42 0) (effects (font (size 1.27 1.27))))
  (property "Footprint" "" (at 113.03 53.34 0) (effects (font (size 1.27 1.27)) (hide yes)))
  (property "Datasheet" "" (at 113.03 53.34 0) (effects (font (size 1.27 1.27)) (hide yes)))
  (property "Description" "Power symbol creates a global label with name \"GND\" , ground" (at 113.03 53.34 0) (effects (font (size 1.27 1.27)) (hide yes)))
  (pin "1"))
 (symbol
  (lib_id "power:GND")
  (at 175.26 49.53 0)
  (unit 1)
  (exclude_from_sim no)
  (in_bom yes)
  (on_board yes)
  (dnp no)
  (fields_autoplaced yes)
  (property "Reference" "#PWR087" (at 175.26 55.88 0) (effects (font (size 1.27 1.27)) (hide yes)))
  (property "Value" "GND" (at 175.26 54.61 0) (effects (font (size 1.27 1.27))))
  (property "Footprint" "" (at 175.26 49.53 0) (effects (font (size 1.27 1.27)) (hide yes)))
  (property "Datasheet" "" (at 175.26 49.53 0) (effects (font (size 1.27 1.27)) (hide yes)))
  (property "Description" "Power symbol creates a global label with name \"GND\" , ground" (at 175.26 49.53 0) (effects (font (size 1.27 1.27)) (hide yes)))
  (pin "1")))
